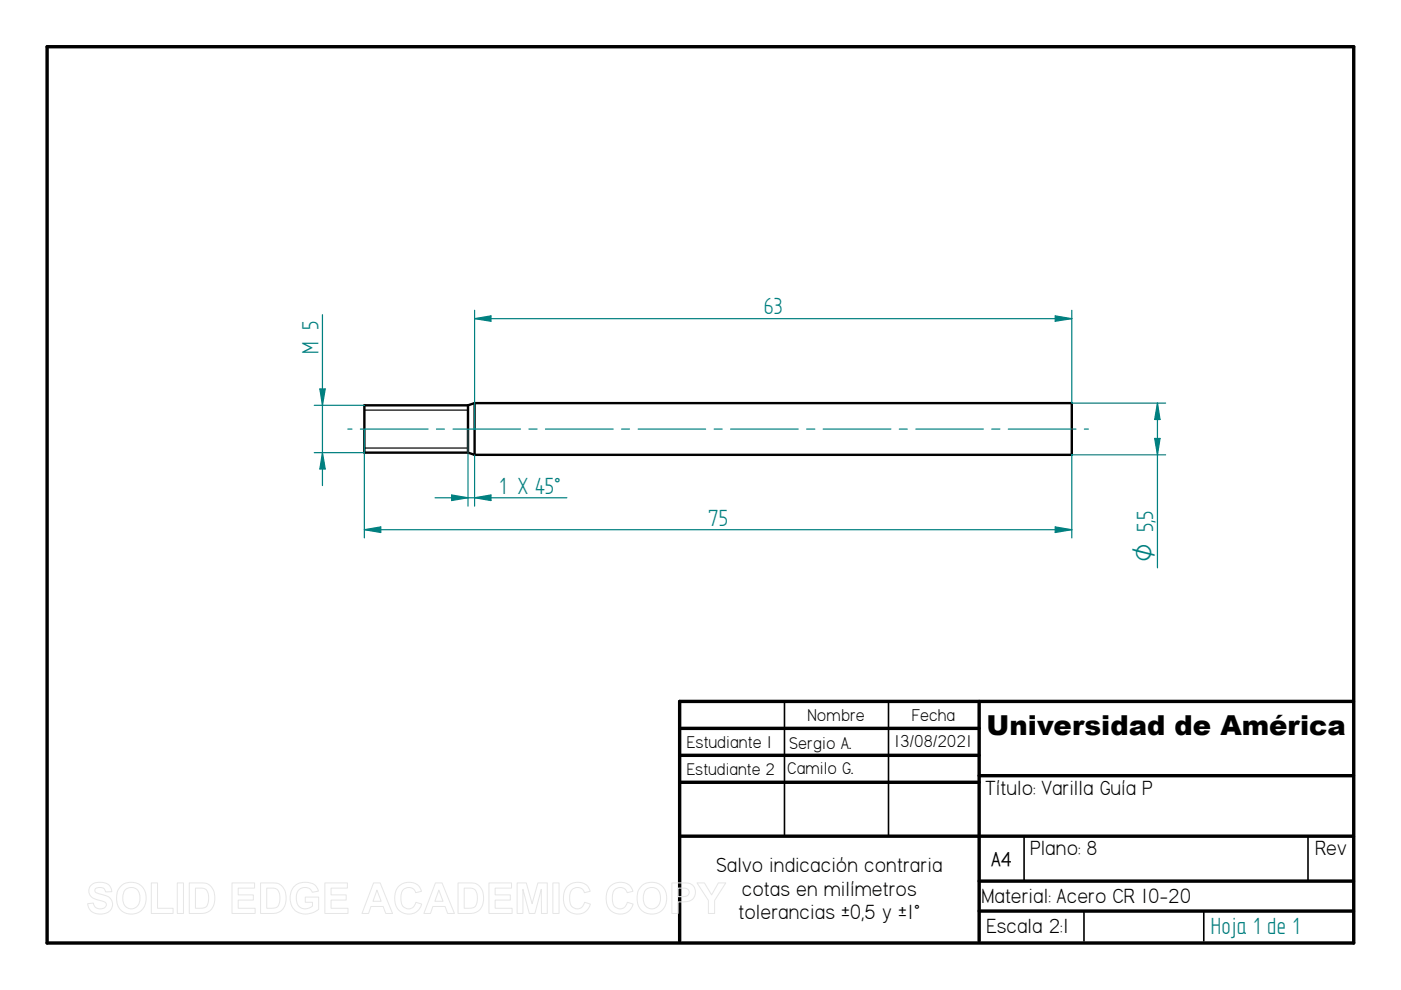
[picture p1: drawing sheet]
<svg xmlns="http://www.w3.org/2000/svg" width="297mm" height="210mm" viewBox="0 0 297 210" stroke-linecap="round" stroke-linejoin="round" font-family="sans-serif">
<path d="M10 9.9h277v190h-277zM144.1 154.4h63.5M207.6 148.7v50.8M287 148.7h-142.9v50.8M144.1 160.1h63.5M144.1 165.9h63.5M144.1 177.3h142.9M207.6 164.5h79.4M207.6 186.8h79.4M207.6 193.2h79.4" fill="none" stroke="#000" stroke-width=".72"/>
<path d="M166.3 148.7v28.6M188.4 148.7v28.6M217.1 177.4v9.4M277.3 177.4v9.4M229.8 193.2v6.3M255.2 193.2v6.3" fill="none" stroke="#000" stroke-width=".34"/>
<path d="M99.2 85.9h-21.9v10.1h21.9M99.2 85.9v10.1M99.2 96l1.4 .4M100.6 85.5v10.9M100.6 85.5h126.6v10.9h-126.6M100.6 85.5l-1.4 .4" fill="none" stroke="#000" stroke-width=".51"/>
<path d="M77.3 95h21.9M77.3 87h21.9" fill="none" stroke="#000" stroke-width=".25"/>
<path d="M66.6 96h10.7M66.6 85.9h10.7M68.4 96l.6 3.4h-1.2z" fill="none" stroke="#008080" stroke-width=".25"/>
<path d="M68.4 96l.6 3.4h-1.2z" fill="#008080"/>
<path d="M67.8 82.5h1.2l-.6 3.4z" fill="none" stroke="#008080" stroke-width=".25"/>
<path d="M67.8 82.5h1.2l-.6 3.4z" fill="#008080"/>
<path d="M68.4 66.7v36.3M77.3 91v23M227.2 96.4v17.6M223.7 111.7l3.5 .6-3.5 .6z" fill="none" stroke="#008080" stroke-width=".25"/>
<path d="M223.7 111.7l3.5 .6-3.5 .6z" fill="#008080"/>
<path d="M77.3 112.3l3.4-.6v1.2z" fill="none" stroke="#008080" stroke-width=".25"/>
<path d="M77.3 112.3l3.4-.6v1.2z" fill="#008080"/>
<path d="M100.6 65.8v25.2M223.7 67l3.5 .6-3.5 .5zM227.2 65.8v19.7M77.3 112.3h149.9" fill="none" stroke="#008080" stroke-width=".25"/>
<path d="M223.7 67l3.5 .6-3.5 .5z" fill="#008080"/>
<path d="M100.6 67.6l3.5-.6v1.1z" fill="none" stroke="#008080" stroke-width=".25"/>
<path d="M100.6 67.6l3.5-.6v1.1z" fill="#008080"/>
<path d="M100.6 67.6h126.6M99.2 91v16.3M100.6 96.4v10.9M100.6 105.5l3.5-.6v1.2z" fill="none" stroke="#008080" stroke-width=".25"/>
<path d="M100.6 105.5l3.5-.6v1.2z" fill="#008080"/>
<path d="M95.8 104.9l3.4 .6-3.4 .6z" fill="none" stroke="#008080" stroke-width=".25"/>
<path d="M95.8 104.9l3.4 .6-3.4 .6z" fill="#008080"/>
<path d="M227.2 96.4h19.9M227.2 85.5h19.9M244.8 93h1.2l-.6 3.4zM92.2 105.5h28" fill="none" stroke="#008080" stroke-width=".25"/>
<path d="M244.8 93h1.2l-.6 3.4z" fill="#008080"/>
<path d="M245.4 85.5l.6 3.4h-1.2z" fill="none" stroke="#008080" stroke-width=".25"/>
<path d="M245.4 85.5l.6 3.4h-1.2z" fill="#008080"/>
<g fill="none" stroke="#008080" stroke-width=".25">
<path d="M73.7 91h.9M76.4 91h14.4M92.5 91h1.7M96.1 91h14.3M112.1 91h1.8M115.7 91h14.3M131.8 91h1.7M135.3 91h14.3M151.4 91h1.7M154.9 91h14.3M171 91h1.8M174.5 91h14.4"/>
<path d="M190.7 91h1.7M194.2 91h14.3M210.3 91h1.7M213.8 91h14.3M229.9 91h.9M245.4 85.5v34.9"/>
</g>
<g fill="none" stroke="#e6e6e6" stroke-width=".21">
<path d="M19.3 187.8a3.1 3.1 0 0 1 4 .1l.4 1.2h-1.3a1.28 1.28 0 0 0-1-.9 1.28 1.28 0 0 0-1.3 .4v.4a5.6 5.6 0 0 0 2.5 1 1.98 1.98 0 0 1 1.2 2.3 1.98 1.98 0 0 1-2.2 1.5 2.48 2.48 0 0 1-3-2.2l1.2-.1a1.44 1.44 0 0 0 1.3 1.2 1.44 1.44 0 0 0 1.5-.9 1.18 1.18 0 0 0-1.4-.9 2.36 2.36 0 0 1-2.4-2l.1-.7zM25.8 187.7a3.3 3.3 0 0 1 3.9 0 3.3 3.3 0 0 1 1.2 3.7 3.2 3.2 0 0 1-3.8 2.3 3.2 3.2 0 0 1-2.4-3.7 3 3 0 0 1 1.1-2.3zM26.5 188.7a1.87 1.87 0 0 1 2.2-.3 1.87 1.87 0 0 1 1 2 1.87 1.87 0 0 1-1.8 2.3 1.87 1.87 0 0 1-1.9-2.3l.1-.8zM32.1 187.2h1.3v5.4h3.3v1.1h-4.6zM37.6 187.2h1.3v6.5h-1.3zM40.1 187.2h2.4a2.79 2.79 0 0 1 3 3.3 2.79 2.79 0 0 1-2.9 3.2h-2.5zM41.4 188.3a2.64 2.64 0 0 1 2.5 .5 3.3 3.3 0 0 1-.3 3.5l-.8 .3h-1.4zM49.2 187.2h4.8v1.1h-3.5v1.4h3.2v1.1h-3.2v1.8h3.6v1.1h-4.9zM55.2 187.2h2.4a2.79 2.79 0 0 1 3.1 3.3 2.79 2.79 0 0 1-3 3.2h-2.5zM56.6 188.3a2.64 2.64 0 0 1 2.4 .5 3.3 3.3 0 0 1-.3 3.5l-.8 .3h-1.3zM62.3 188a3.6 3.6 0 0 1 4.6-.2l.6 1.1-1.3 .3a1.8 1.8 0 0 0-2.2-.9 1.8 1.8 0 0 0-1.2 2 2.01 2.01 0 0 0 1.1 2.2 2.01 2.01 0 0 0 2.3-.4v-.8h-1.5v-1.1h2.9v2.6a3.8 3.8 0 0 1-5.5-.3 4 4 0 0 1 .2-4.5zM68.9 187.2h4.8v1.1h-3.5v1.4h3.2v1.1h-3.2v1.8h3.6v1.1h-4.9z"/>
<path d="M79.2 187.2h1.4l2.6 6.5h-1.4l-.6-1.5h-2.5l-.6 1.5h-1.4zM79.9 188.7l.9 2.4h-1.7zM84.5 188a2.87 2.87 0 0 1 4.9 1l-1.3 .3a1.6 1.6 0 0 0-1.8-1.1 1.6 1.6 0 0 0-1.3 1.7 2.19 2.19 0 0 0 1.3 2.8 1.55 1.55 0 0 0 1.9-1.4l1.2 .4a2.93 2.93 0 0 1-3.4 2 2.93 2.93 0 0 1-2.3-3.2v-.7a3.2 3.2 0 0 1 .8-1.8zM92.3 187.2h1.4l2.6 6.5h-1.4l-.5-1.5h-2.6l-.5 1.5h-1.4zM93 188.7l.9 2.4h-1.7zM97.1 187.2h2.4a2.79 2.79 0 0 1 3 3.3 2.79 2.79 0 0 1-2.9 3.2h-2.5zM98.4 188.3a2.64 2.64 0 0 1 2.4 .5 3.3 3.3 0 0 1-.2 3.5l-.9 .3h-1.3zM103.7 187.2h4.8v1.1h-3.5v1.4h3.2v1.1h-3.2v1.8h3.6v1.1h-4.9zM109.6 187.2h2l1.2 4.4 1.2-4.4h2v6.5h-1.2v-5.1l-1.4 5.1h-1.2l-1.3-5.1v5.1h-1.3zM117.2 187.2h1.3v6.5h-1.3zM120.3 188a2.87 2.87 0 0 1 4.8 1l-1.2 .3a1.6 1.6 0 0 0-1.9-1.1 1.6 1.6 0 0 0-1.2 1.7 2.19 2.19 0 0 0 1.3 2.8 1.55 1.55 0 0 0 1.8-1.4l1.3 .4a2.93 2.93 0 0 1-3.5 2 2.93 2.93 0 0 1-2.2-3.2v-.7a3.2 3.2 0 0 1 .8-1.8zM129.3 188a2.87 2.87 0 0 1 4.9 1l-1.2 .3a1.6 1.6 0 0 0-1.9-1.1 1.6 1.6 0 0 0-1.3 1.7 2.19 2.19 0 0 0 1.3 2.8 1.55 1.55 0 0 0 1.9-1.4l1.2 .4a2.93 2.93 0 0 1-3.4 2 2.93 2.93 0 0 1-2.3-3.2l.1-.7a3.2 3.2 0 0 1 .7-1.8z"/>
<path d="M136.2 187.7a3.3 3.3 0 0 1 3.9 0 3.3 3.3 0 0 1 1.1 3.7 3.2 3.2 0 0 1-3.7 2.3 3.2 3.2 0 0 1-2.4-3.7 3 3 0 0 1 1.1-2.3zM136.9 188.7a1.87 1.87 0 0 1 2.2-.3 1.87 1.87 0 0 1 .9 2 1.87 1.87 0 0 1-1.8 2.3 1.87 1.87 0 0 1-1.8-2.3l.1-.8zM142.4 187.2h2.1a2.5 2.5 0 0 1 2.7 1 2.08 2.08 0 0 1-.1 2.2 2.08 2.08 0 0 1-2.1 .8h-1.2v2.5h-1.4zM143.8 188.3h.6a1.28 1.28 0 0 1 1.7 .9 1.22 1.22 0 0 1-1.6 .9h-.7zM147.8 187.2h1.5l1.6 2.5 1.4-2.5h1.6l-2.4 3.7v2.8h-1.3v-2.8z"/>
</g>
<text font-size="5.8" x="209.1" y="155.8">Universidad de América</text>
<g font-size="5.6" fill="#008080">
<text x="161.9" y="66.7">63</text>
<text x="67.5" y="75.1" transform="rotate(-90 67.5 75.1)">M 5</text>
<text x="105.9" y="104.6">1 X 45°</text>
<text x="150.2" y="111.4">75</text>
<text x="256.7" y="198.1">Hoja 1 de 1</text>
</g>
<text font-size="5.4" fill="#008080" x="244.5" y="119.2" transform="rotate(-90 244.5 119.2)">O 5,5</text>
<g font-size="4.9">
<text x="208.9" y="168.5">Título: Varilla Guía P</text>
<text x="151.8" y="184.9">Salvo indicación contraria</text>
<text x="218.4" y="181.3">Plano: 8</text>
<text x="278.8" y="181.3">Rev</text>
<text x="157.3" y="189.9">cotas en milímetros</text>
<text x="208.1" y="191.5">Material: Acero CR 10-20</text>
<text x="156.6" y="194.9">tolerancias ±0,5 y ±1°</text>
<text x="209.1" y="197.9">Escala 2:1</text>
</g>
<text font-size="4.7" x="210.1" y="183.6">A4</text>
<g font-size="4.1">
<text x="171.2" y="152.8">Nombre</text>
<text x="193.3" y="152.8">Fecha</text>
<text x="145.6" y="158.5">Estudiante 1</text>
<text x="167.3" y="158.9">Sergio A.</text>
<text x="189.6" y="158.5">13/08/2021</text>
<text x="145.6" y="164.3">Estudiante 2</text>
<text x="166.9" y="164.2">Camilo G.</text>
</g>
</svg>
